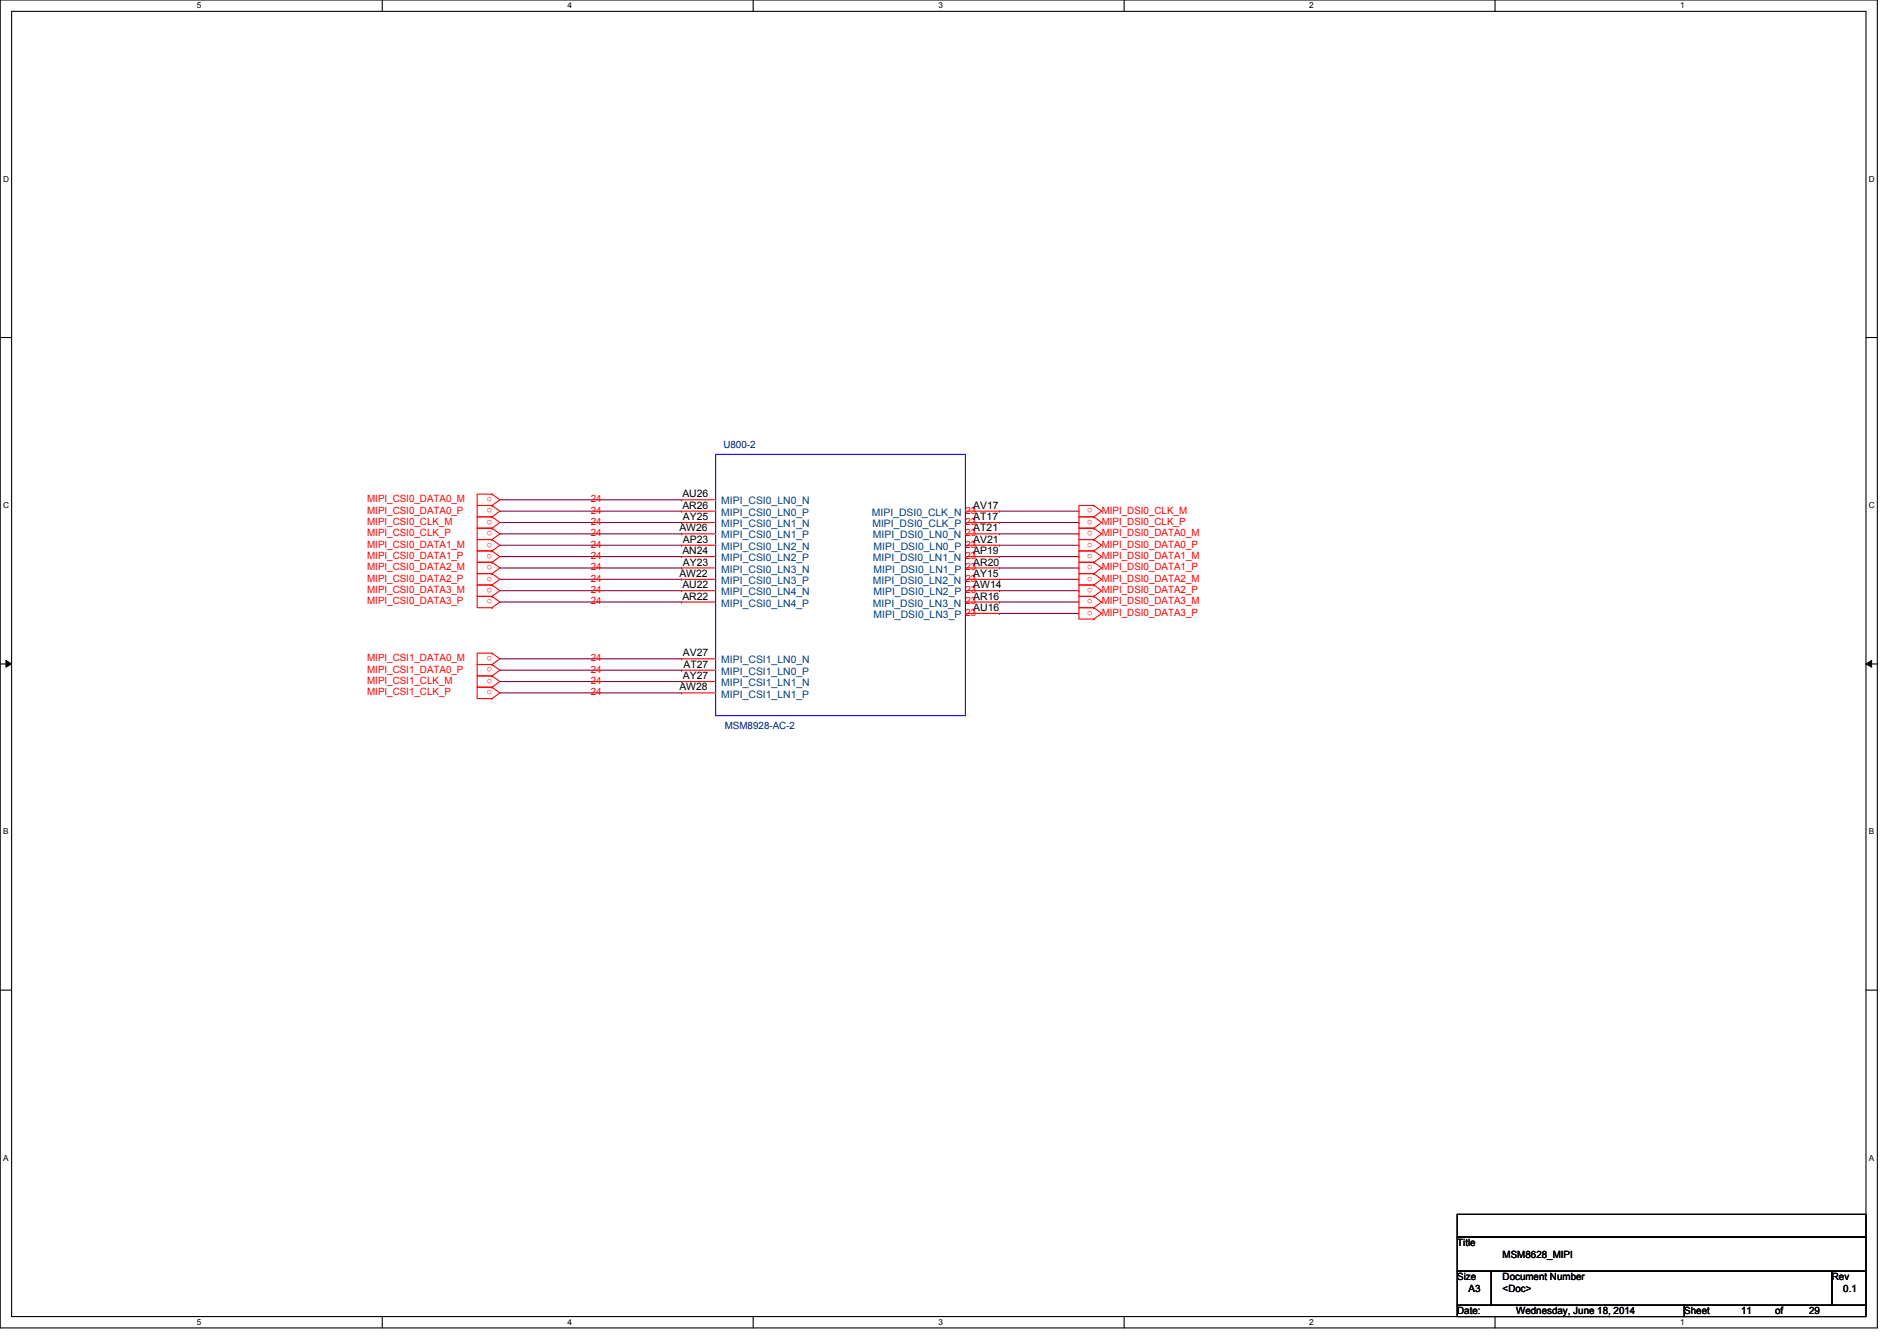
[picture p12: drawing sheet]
<svg xmlns="http://www.w3.org/2000/svg" width="297mm" height="210mm" viewBox="0 0 297 210" stroke-linecap="round" stroke-linejoin="round" font-family="sans-serif">
<path d="M0 0h294v207.9h-294zM1.8 1.8h290.4v204.3h-290.4z" fill="none" stroke="#000" stroke-width=".17"/>
<g fill="#fff">
<path d="M30.8 .2h.7v1.4h-.7z"/>
<path d="M30.8 206.2h.7v1.4h-.7z"/>
</g>
<path d="M59.9 0v1.8M59.9 206.1v1.8" fill="none" stroke="#000" stroke-width=".17"/>
<g fill="#fff">
<path d="M88.9 .2h.6v1.4h-.6z"/>
<path d="M88.9 206.2h.6v1.4h-.6z"/>
</g>
<path d="M117.9 0v1.8M117.9 206.1v1.8" fill="none" stroke="#000" stroke-width=".17"/>
<g fill="#fff">
<path d="M146.9 .2h.7v1.4h-.7z"/>
<path d="M146.9 206.2h.7v1.4h-.7z"/>
</g>
<path d="M176 0v1.8M176 206.1v1.8" fill="none" stroke="#000" stroke-width=".17"/>
<g fill="#fff">
<path d="M205 .2h.7v1.4h-.7z"/>
<path d="M205 206.2h.7v1.4h-.7z"/>
</g>
<path d="M234.1 0v1.8M234.1 206.1v1.8" fill="none" stroke="#000" stroke-width=".17"/>
<g fill="#fff">
<path d="M263.1 .2h.7v1.4h-.7z"/>
<path d="M263.1 206.2h.7v1.4h-.7z"/>
<path d="M.5 27.3h.9v1.4h-.9z"/>
<path d="M292.6 27.3h.9v1.4h-.9z"/>
<path d="M.5 78.4h.9v1.4h-.9z"/>
<path d="M292.6 78.4h.9v1.4h-.9z"/>
</g>
<path d="M0 52.8h1.8M292.2 52.8h1.8" fill="none" stroke="#000" stroke-width=".17"/>
<g fill="#fff">
<path d="M.5 129.5h.8v1.4h-.8z"/>
<path d="M292.6 129.5h.9v1.4h-.9z"/>
</g>
<path d="M0 103.9h1.8M292.2 103.9h1.8" fill="none" stroke="#000" stroke-width=".17"/>
<path d="M.9 103.4l.9 .5-.9 .5zM292.2 103.9l.9-.5v1z" fill="#000"/>
<path d="M.9 103.4l.9 .5-.9 .5zM292.2 103.9l.9-.5v1z" fill="none" stroke="#000" stroke-width=".16"/>
<g fill="#fff">
<path d="M.5 180.5h.8v1.4h-.8z"/>
<path d="M292.6 180.5h.9v1.4h-.9z"/>
</g>
<path d="M0 155h1.8M292.2 155h1.8M228.2 190.1h64v3.5h-64zM228.2 193.6h64v5.4h-64zM228.2 199h5.3v5.3h-5.3zM233.5 199h53.3v5.3h-53.3zM286.8 199h5.4v5.3h-5.4zM228.2 204.3h35.5v1.8h-35.5zM263.7 204.3h28.5v1.8h-28.5z" fill="none" stroke="#000" stroke-width=".17"/>
<g fill="none" stroke="#800040" stroke-width=".17">
<path d="M78.3 78.2h28.4M106.7 78.2h.1M78.3 80h28.4M78.3 81.8h28.4M78.3 83.6h28.4M78.3 85.3h28.4M78.3 87.1h28.4M78.3 88.9h28.4M78.3 90.7h28.4M78.3 92.5h28.4M78.3 94.2h28.4M106.7 80h.1"/>
<path d="M106.7 81.8h.1M106.7 83.6h.1M106.7 85.3h.1M106.7 87.1h.1M106.7 88.9h.1M106.7 90.7h.1M106.7 92.5h.1M106.7 94.2h.1M156.5 94.2h.1M156.5 96h.1M156.5 80h12.4M156.5 81.8h12.4"/>
<path d="M156.5 83.6h12.4M156.5 85.3h12.4M156.5 87.1h12.4M156.5 88.9h12.4M156.5 90.7h12.4M156.5 92.5h12.4M156.5 94.2h12.4M156.5 96h12.4M168.9 80h.1M168.9 81.8h.1M168.9 83.6h.1M168.9 85.3h.1"/>
<path d="M168.9 87.1h.1M168.9 88.9h.1M168.9 90.7h.1M168.9 92.5h.1M78.3 103.1h28.4M78.3 104.9h28.4M78.3 106.7h28.4M78.3 108.5h28.4M106.7 103.1h.1M106.7 104.9h.1M106.7 106.7h.1M106.7 108.5h.1"/>
</g>
<g fill="none" stroke="#f00" stroke-width=".17">
<path d="M77 79.1h.1M77 77.3h.1M77 77.3h-2.3v1.8h2.3M77 79.1h-2.3v1.8h2.3M77 77.3l1.3 .9-1.3 .9M77 79.1l1.3 .9-1.3 .9M106.7 78.2h.1M106.7 78.2h5.4M171.3 79.1h.1M171.3 79.1h-2.4v1.8h2.4M171.3 79.1l1.2 .9-1.2 .9M77 80.9h.1"/>
<path d="M77 82.7h.1M77 80.9h-2.3v1.8h2.3M77 84.5h.1M77 82.7h-2.3v1.8h2.3M77 86.2h.1M77 84.5h-2.3v1.7h2.3M77 88h.1M77 86.2h-2.3v1.8h2.3M77 89.8h.1M77 88h-2.3v1.8h2.3M77 91.6h.1M77 89.8h-2.3v1.8h2.3"/>
<path d="M77 93.3h.1M77 91.6h-2.3v1.7h2.3M77 95.1h.1M77 93.3h-2.3v1.8h2.3M77 80.9l1.3 .9-1.3 .9M77 82.7l1.3 .9-1.3 .9M77 84.5l1.3 .8-1.3 .9M77 86.2l1.3 .9-1.3 .9M77 88l1.3 .9-1.3 .9M77 89.8l1.3 .9-1.3 .9M77 91.6l1.3 .9-1.3 .8M77 93.3l1.3 .9-1.3 .9"/>
<path d="M106.7 80h.1M106.7 81.8h.1M106.7 83.6h.1M106.7 85.3h.1M106.7 87.1h.1M106.7 88.9h.1M106.7 90.7h.1M106.7 92.5h.1M106.7 94.2h.1M106.7 80h5.4M106.7 81.8h5.4M106.7 83.6h5.4"/>
<path d="M106.7 85.3h5.4M106.7 87.1h5.4M106.7 88.9h5.4M106.7 90.7h5.4M106.7 92.5h5.4M106.7 94.2h5.4M151.2 80h5.3M151.2 81.8h5.3M151.2 83.6h5.3M151.2 85.3h5.3M151.2 87.1h5.3M151.2 88.9h5.3"/>
<path d="M151.2 90.7h5.3M151.2 92.5h5.3M151.2 94.2h5.3M151.2 96h5.3M156.5 80h.1M156.5 81.8h.1M156.5 83.6h.1M156.5 85.3h.1M156.5 87.1h.1M156.5 88.9h.1M156.5 90.7h.1M156.5 92.5h.1"/>
<path d="M156.5 94.2h.1M156.5 96h.1M171.3 80.9h.1M171.3 82.7h.1M171.3 80.9h-2.4v1.8h2.4M171.3 84.5h.1M171.3 82.7h-2.4v1.8h2.4M171.3 86.2h.1M171.3 84.5h-2.4v1.7h2.4M171.3 88h.1M171.3 86.2h-2.4v1.8h2.4M171.3 89.8h.1"/>
<path d="M171.3 88h-2.4v1.8h2.4M171.3 91.6h.1M171.3 89.8h-2.4v1.8h2.4M171.3 93.3h.1M171.3 91.6h-2.4v1.7h2.4M171.3 95.1h.1M171.3 93.3h-2.4v1.8h2.4M171.3 96.9h.1M171.3 95.1h-2.4v1.8h2.4M171.3 80.9l1.2 .9-1.2 .9M171.3 82.7l1.2 .9-1.2 .9M171.3 84.5l1.2 .8-1.2 .9"/>
<path d="M171.3 86.2l1.2 .9-1.2 .9M171.3 88l1.2 .9-1.2 .9M171.3 89.8l1.2 .9-1.2 .9M171.3 91.6l1.2 .9-1.2 .8M171.3 93.3l1.2 .9-1.2 .9M171.3 95.1l1.2 .9-1.2 .9M77 104h.1M77 102.2h.1M77 102.2h-2.3v1.8h2.3M77 105.8h.1M77 104h-2.3v1.8h2.3M77 107.6h.1"/>
<path d="M77 105.8h-2.3v1.8h2.3M77 109.3h.1M77 107.6h-2.3v1.7h2.3M77 102.2l1.3 .9-1.3 .9M77 104l1.3 .9-1.3 .9M77 105.8l1.3 .9-1.3 .9M77 107.6l1.3 .9-1.3 .8M106.7 103.1h.1M106.7 104.9h.1M106.7 106.7h.1M106.7 108.5h.1M106.7 103.1h5.4"/>
<path d="M106.7 104.9h5.4M106.7 106.7h5.4M106.7 108.5h5.4"/>
</g>
<path d="M112.1 71.1h39.1v40.9h-39.1z" fill="none" stroke="#00f" stroke-width=".17"/>
<g font-size="1.6" fill="#000080">
<text x="113.3" y="70.1">U800-2</text>
<text x="113.5" y="114.2">MSM8928-AC-2</text>
</g>
<g font-size="1.6" fill="#f00">
<text x="77" y="77.8" transform="rotate(180 77 77.8)">o</text>
<text x="57.5" y="78.6">MIPI_CSI0_DATA0_M</text>
<text x="57.5" y="80.4">MIPI_CSI0_DATA0_P</text>
<text x="57.5" y="82.2">MIPI_CSI0_CLK_M</text>
<text x="57.5" y="83.9">MIPI_CSI0_CLK_P</text>
<text x="77" y="79.6" transform="rotate(180 77 79.6)">o</text>
<text x="77" y="81.4" transform="rotate(180 77 81.4)">o</text>
<text x="77" y="83.1" transform="rotate(180 77 83.1)">o</text>
<text x="92.5" y="82.2">24</text>
<text x="92.5" y="83.9">24</text>
<text x="92.5" y="78.6">24</text>
<text x="92.5" y="80.4">24</text>
<text x="151.2" y="80.4">23</text>
<text x="151.2" y="82.2">23</text>
<text x="151.2" y="83.9">23</text>
<text x="171.1" y="79.6" transform="rotate(180 171.1 79.6)">o</text>
<text x="171.1" y="81.4" transform="rotate(180 171.1 81.4)">o</text>
<text x="171.1" y="83.1" transform="rotate(180 171.1 83.1)">o</text>
<text x="172.5" y="80.4">MIPI_DSI0_CLK_M</text>
<text x="172.5" y="82.2">MIPI_DSI0_CLK_P</text>
<text x="172.5" y="83.9">MIPI_DSI0_DATA0_M</text>
<text x="57.5" y="85.7">MIPI_CSI0_DATA1_M</text>
<text x="57.5" y="87.5">MIPI_CSI0_DATA1_P</text>
<text x="57.5" y="89.3">MIPI_CSI0_DATA2_M</text>
<text x="77" y="84.9" transform="rotate(180 77 84.9)">o</text>
<text x="77" y="86.7" transform="rotate(180 77 86.7)">o</text>
<text x="77" y="88.5" transform="rotate(180 77 88.5)">o</text>
<text x="92.5" y="85.7">24</text>
<text x="92.5" y="87.5">24</text>
<text x="92.5" y="89.3">24</text>
<text x="151.2" y="85.7">23</text>
<text x="151.2" y="87.5">23</text>
<text x="151.2" y="89.3">23</text>
<text x="171.1" y="84.9" transform="rotate(180 171.1 84.9)">o</text>
<text x="171.1" y="86.7" transform="rotate(180 171.1 86.7)">o</text>
<text x="171.1" y="88.5" transform="rotate(180 171.1 88.5)">o</text>
<text x="172.5" y="85.7">MIPI_DSI0_DATA0_P</text>
<text x="172.5" y="87.5">MIPI_DSI0_DATA1_M</text>
<text x="172.5" y="89.3">MIPI_DSI0_DATA1_P</text>
<text x="57.5" y="91.1">MIPI_CSI0_DATA2_P</text>
<text x="57.5" y="92.8">MIPI_CSI0_DATA3_M</text>
<text x="57.5" y="94.6">MIPI_CSI0_DATA3_P</text>
<text x="77" y="90.3" transform="rotate(180 77 90.3)">o</text>
<text x="77" y="92" transform="rotate(180 77 92)">o</text>
<text x="77" y="93.8" transform="rotate(180 77 93.8)">o</text>
<text x="92.5" y="91.1">24</text>
<text x="92.5" y="92.8">24</text>
<text x="92.5" y="94.6">24</text>
<text x="151.2" y="91.1">23</text>
<text x="151.2" y="92.8">23</text>
<text x="151.2" y="94.6">23</text>
<text x="171.1" y="90.3" transform="rotate(180 171.1 90.3)">o</text>
<text x="171.1" y="92" transform="rotate(180 171.1 92)">o</text>
<text x="171.1" y="93.8" transform="rotate(180 171.1 93.8)">o</text>
<text x="171.1" y="95.6" transform="rotate(180 171.1 95.6)">o</text>
<text x="172.5" y="91.1">MIPI_DSI0_DATA2_M</text>
<text x="172.5" y="92.8">MIPI_DSI0_DATA2_P</text>
<text x="172.5" y="94.6">MIPI_DSI0_DATA3_M</text>
<text x="151.2" y="96.4">23</text>
<text x="172.5" y="96.4">MIPI_DSI0_DATA3_P</text>
<text x="57.5" y="103.5">MIPI_CSI1_DATA0_M</text>
<text x="57.5" y="105.3">MIPI_CSI1_DATA0_P</text>
<text x="57.5" y="107.1">MIPI_CSI1_CLK_M</text>
<text x="77" y="102.7" transform="rotate(180 77 102.7)">o</text>
<text x="77" y="104.5" transform="rotate(180 77 104.5)">o</text>
<text x="77" y="106.3" transform="rotate(180 77 106.3)">o</text>
<text x="92.5" y="107.1">24</text>
<text x="92.5" y="103.5">24</text>
<text x="92.5" y="105.3">24</text>
<text x="57.5" y="108.8">MIPI_CSI1_CLK_P</text>
<text x="77" y="108" transform="rotate(180 77 108)">o</text>
<text x="92.5" y="108.8">24</text>
</g>
<g font-size="1.6">
<text x="106.8" y="77.9">AU26</text>
<text x="106.4" y="83.2">AW26</text>
<text x="106.8" y="79.6">AR26</text>
<text x="106.9" y="81.4">AY25</text>
<text x="152.4" y="79.6">AV17</text>
<text x="152.4" y="81.4">AT17</text>
<text x="152.4" y="83.2">AT21</text>
<text x="106.8" y="86.7">AN24</text>
<text x="106.9" y="85">AP23</text>
<text x="106.9" y="88.5">AY23</text>
<text x="152.4" y="85">AV21</text>
<text x="152.4" y="86.7">AP19</text>
<text x="152.4" y="88.5">AR20</text>
<text x="106.4" y="90.3">AW22</text>
<text x="106.8" y="92.1">AU22</text>
<text x="106.8" y="93.9">AR22</text>
<text x="152.4" y="90.3">AY15</text>
<text x="152.4" y="92.1">AW14</text>
<text x="152.4" y="93.9">AR16</text>
<text x="152.4" y="95.6">AU16</text>
<text x="106.9" y="102.7">AV27</text>
<text x="106.9" y="106.3">AY27</text>
<text x="107" y="104.5">AT27</text>
<text x="106.4" y="108.1">AW28</text>
<text x="228.2" y="195.1">Title</text>
<text x="235.3" y="196.8">MSM8628_MIPI</text>
<text x="228.2" y="200.4">Size</text>
<text x="230" y="202.2">A3</text>
<text x="235.3" y="200.4">Document Number</text>
<text x="235.3" y="202.2">&lt;Doc&gt;</text>
<text x="286.8" y="200.4">Rev</text>
<text x="288.6" y="202.2">0.1</text>
<text x="228.2" y="205.7">Date:</text>
<text x="237.4" y="205.7">Wednesday, June 18, 2014</text>
<text x="263.7" y="205.7">Sheet</text>
<text x="272.6" y="205.7">11</text>
<text x="278" y="205.7">of</text>
<text x="283.3" y="205.7">29</text>
</g>
<g font-size="1.6" fill="#004080">
<text x="112.9" y="79">MIPI_CSI0_LN0_N</text>
<text x="112.9" y="80.7">MIPI_CSI0_LN0_P</text>
<text x="112.9" y="82.5">MIPI_CSI0_LN1_N</text>
<text x="136.5" y="80.7">MIPI_DSI0_CLK_N</text>
<text x="136.6" y="82.5">MIPI_DSI0_CLK_P</text>
<text x="112.9" y="84.3">MIPI_CSI0_LN1_P</text>
<text x="112.9" y="86.1">MIPI_CSI0_LN2_N</text>
<text x="112.9" y="87.8">MIPI_CSI0_LN2_P</text>
<text x="112.9" y="89.6">MIPI_CSI0_LN3_N</text>
<text x="136.7" y="84.3">MIPI_DSI0_LN0_N</text>
<text x="136.7" y="87.8">MIPI_DSI0_LN1_N</text>
<text x="136.8" y="86.1">MIPI_DSI0_LN0_P</text>
<text x="136.8" y="89.6">MIPI_DSI0_LN1_P</text>
<text x="112.9" y="91.4">MIPI_CSI0_LN3_P</text>
<text x="112.9" y="93.2">MIPI_CSI0_LN4_N</text>
<text x="112.9" y="95">MIPI_CSI0_LN4_P</text>
<text x="136.7" y="91.4">MIPI_DSI0_LN2_N</text>
<text x="136.7" y="95">MIPI_DSI0_LN3_N</text>
<text x="136.8" y="93.2">MIPI_DSI0_LN2_P</text>
<text x="136.8" y="96.7">MIPI_DSI0_LN3_P</text>
<text x="112.9" y="103.8">MIPI_CSI1_LN0_N</text>
<text x="112.9" y="105.6">MIPI_CSI1_LN0_P</text>
<text x="112.9" y="107.4">MIPI_CSI1_LN1_N</text>
<text x="112.9" y="109.2">MIPI_CSI1_LN1_P</text>
</g>
<g font-size="1.3">
<text x="30.8" y="1.3">5</text>
<text x="88.9" y="1.3">4</text>
<text x="146.9" y="1.3">3</text>
<text x="205" y="1.3">2</text>
<text x="263.1" y="1.3">1</text>
<text x=".5" y="28.4">D</text>
<text x="292.6" y="28.4">D</text>
<text x=".5" y="79.5">C</text>
<text x="292.6" y="79.5">C</text>
<text x=".5" y="130.6">B</text>
<text x="292.6" y="130.6">B</text>
<text x=".5" y="181.7">A</text>
<text x="292.6" y="181.7">A</text>
<text x="30.8" y="207.4">5</text>
<text x="88.9" y="207.4">4</text>
<text x="146.9" y="207.4">3</text>
<text x="205" y="207.4">2</text>
<text x="263.1" y="207.4">1</text>
</g>
</svg>
